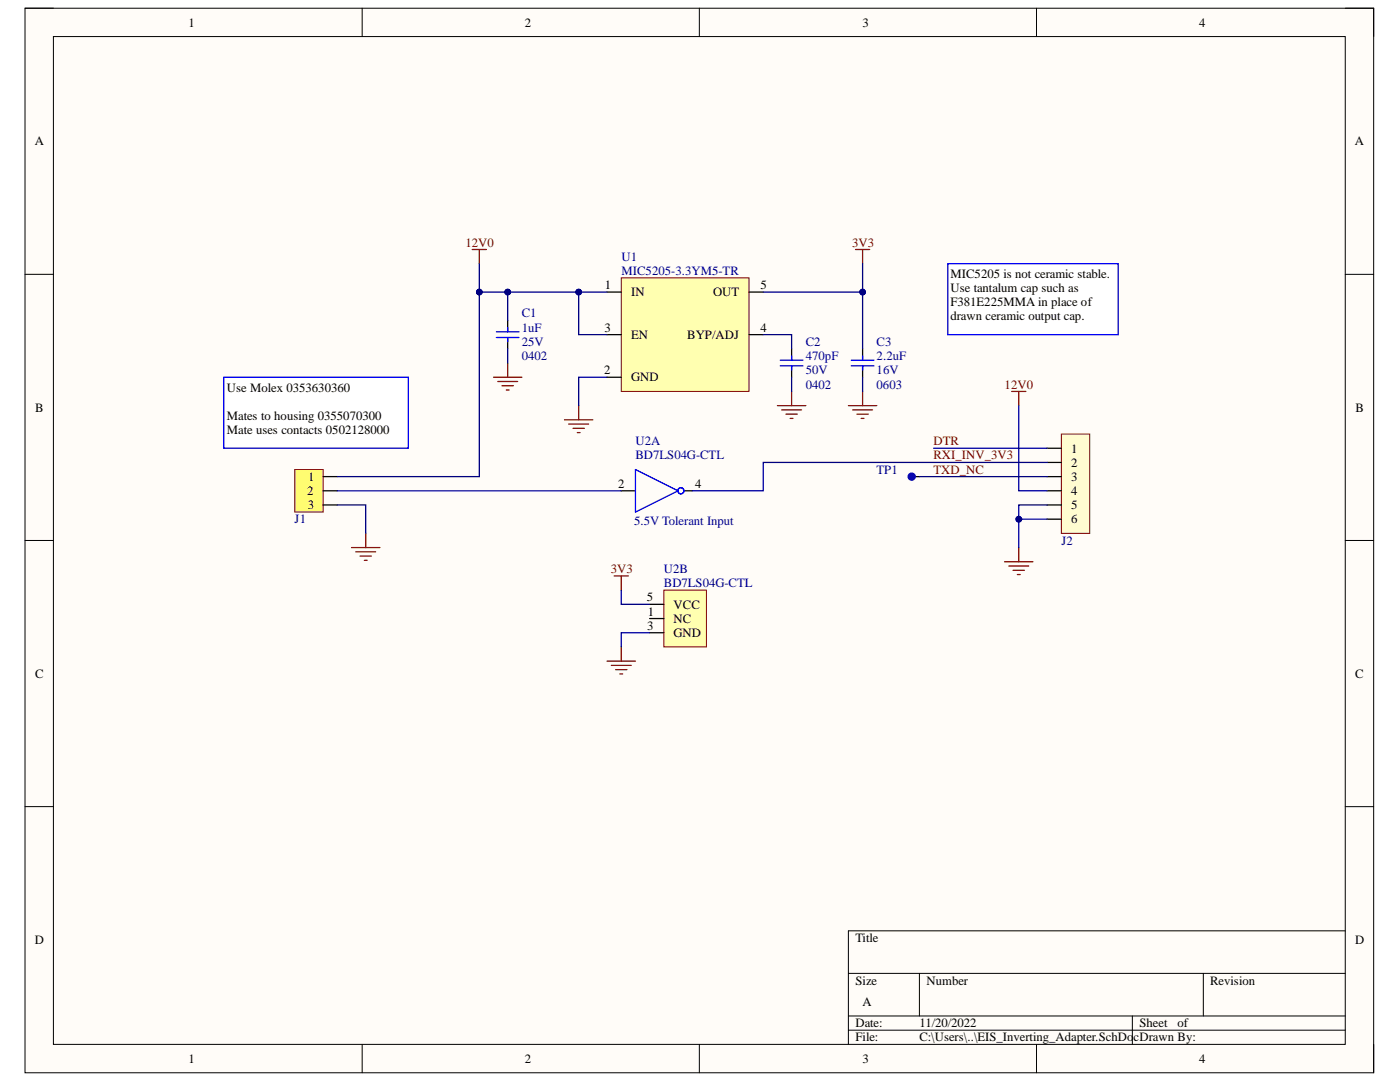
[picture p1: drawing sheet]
# Altium project EIS_Inverting_Adapter.PrjPcb
1 sheet, 8 parts. Net scope: global (net labels, ports and power ports of the same name join across sheets).
Board file: EIS_Inverting_Adapter.PcbDoc

## Sheet EIS_Inverting_Adapter.SchDoc
size A; SheetNumber: 1; SheetTotal: 1

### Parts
C1  Imperial Size: 0402  Capacitance: 1uF  Voltage: 25V  [CAPC1005X55N]  (hidden comment: E-GCA-0060)
C2  Imperial Size: 0402  Capacitance: 470pF  Voltage: 50V  [CAPC1005X55N]  (hidden comment: E-CAP-0253)
C3  Imperial Size: 0603  Capacitance: 2.2uF  Voltage: 16V  [CAPC1608X90L]  (hidden comment: E-CAP-0056)
J1  E-CON-0138  [SKT2P54_2P41X8X8P51_03]  (value not drawn)
J2  E-CON-0064  [SIP508W63P254L1524H1041Q6]  (value not drawn)
TP1  MFG-0037  [TP_1.2mm_PAD_NOSILK]  (value not drawn)  (no BOM)
U1  Manufacturer Part Number 1: MIC5205-3.3YM5-TR  [SOT95P280X145-5N]  (hidden comment: MIC5205)
U2  5.5V Tolerant Input  [SOT95P280X125-5N]  (parts A,B of 2)

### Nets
3V3: C3.1 U1.5(OUT) U2.5(VCC)
12V0: C1.1 J1.1 J2.4 U1.1(IN) U1.3(EN)
GND: C1.2 C2.2 C3.2 J1.3 J2.5 J2.6 U1.2(GND) U2.3(GND)
DTR: J2.1
RXI_INV_3V3: J2.2 U2.4(Y)
TXD_NC: J2.3 TP1.1
NetC2_1: C2.1 U1.4(BYP/ADJ)
NetJ1_2: J1.2 U2.2(A)

Not connected (* = marked no-connect by the designer): U2 1(NC)

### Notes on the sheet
- MIC5205 is not ceramic stable. Use tantalum cap such as  F381E225MMA in place of drawn ceramic output cap.
- (near J1) Use Molex 0353630360
  Mates to housing 0355070300
  Mate uses contacts 0502128000
